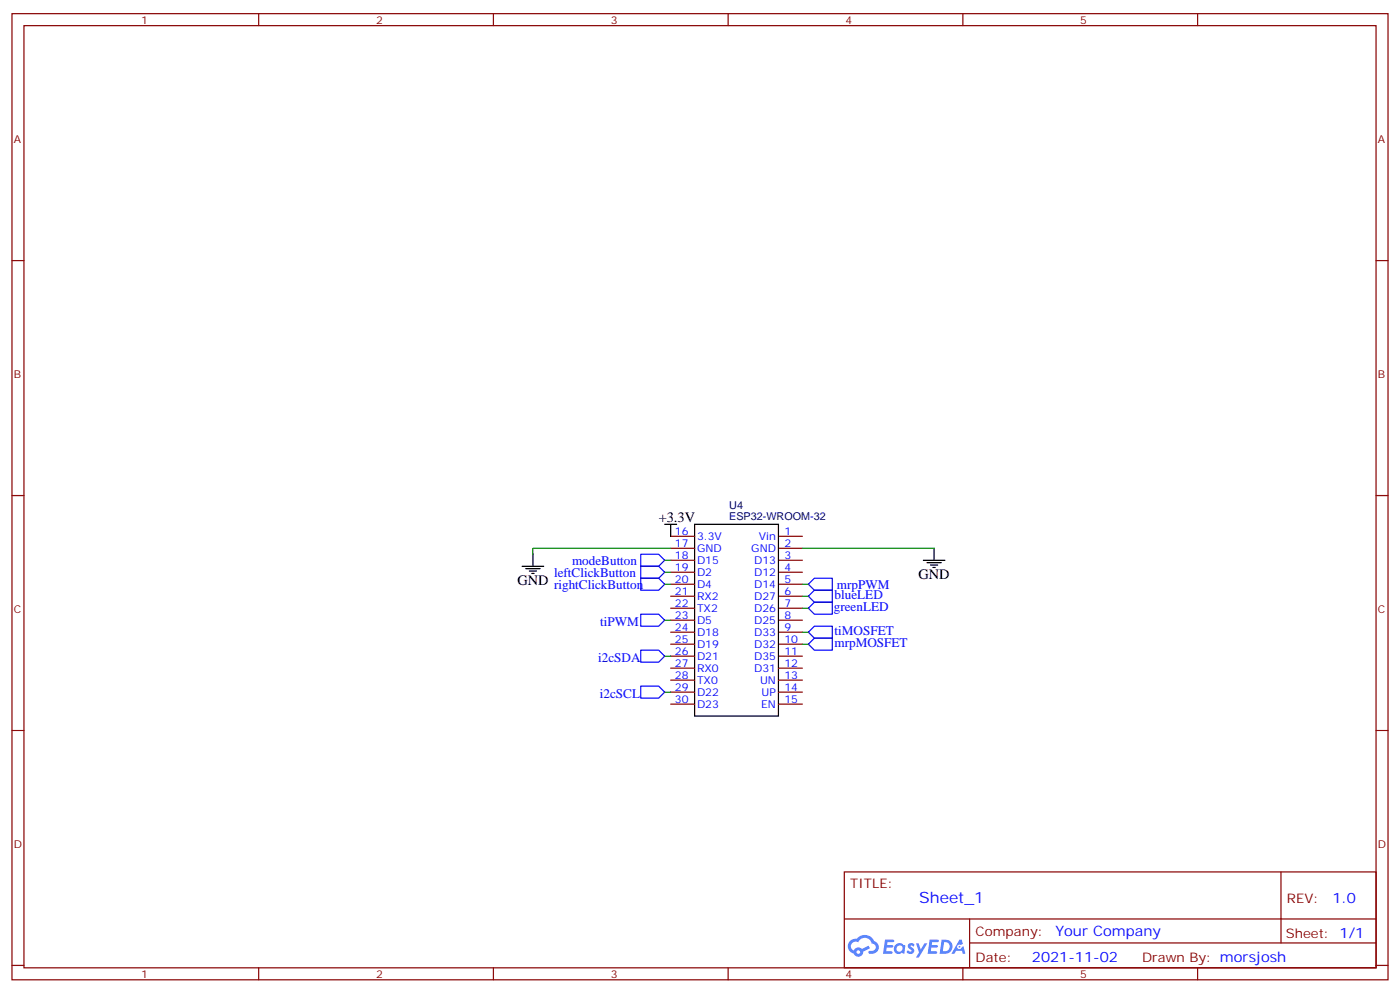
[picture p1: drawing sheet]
<svg xmlns="http://www.w3.org/2000/svg" width="412mm" height="292mm" viewBox="0 0 412 292" stroke-linecap="round" stroke-linejoin="round" font-family="sans-serif">
<g fill="none" stroke="#870000" stroke-width=".35">
<path d="M3.5 4h405.4v284.4h-405.4zM7.1 7.5h398.2v277.3h-398.2zM76.2 4v3.5M145.3 4v3.5M214.5 4v3.5M283.6 4v3.5M352.8 4v3.5M3.5 76.7h3.6M405.3 76.7h3.6M3.5 145.8h3.6M405.3 145.8h3.6M3.5 215h3.6"/>
<path d="M405.3 215h3.6M248.7 256.6h156.6v28.2h-156.6zM377.3 256.6v20.9M248.7 270.5h156.5M285.6 277.5h119.6M285.6 270.5v14.1M3.5 284.1h3.6M76.2 284.8v3.6M145.3 284.8v3.6M214.5 284.8v3.6M283.6 284.8v3.6M352.8 284.8v3.6"/>
<path d="M405.3 284.1h3.6"/>
</g>
<g fill="#5487ff">
<path d="M267.7 277.8a1.22 1.22 0 0 1 1.7 .3l-.4 .5a.47 .47 0 0 0-.3-.4 .47 .47 0 0 0-.5 .2l.1 .2a1.14 1.14 0 0 1 .8 1.8 1.14 1.14 0 0 1-1.9 0l-.2-.2 .5-.5 .7 .4a.29 .29 0 0 0 .3-.3 .29 .29 0 0 0-.2-.3 1.04 1.04 0 0 1-.6-1.7z"/>
<path d="M260.7 276.5h2.4l.3 .2-.2 .5-1.8 .1-.1 .8h1.5l.3 .4-.3 .4h-1.6l-.2 1.1h1.7l.2 .3-.2 .3-2.6 .1z"/>
<path d="M273.8 276.5h2.4l.3 .2-.1 .5-1.8 .1-.2 .8h1.6l.3 .4-.4 .4h-1.6l-.1 1.1h1.7l.2 .3-.2 .3-2.6 .1z"/>
<path d="M282.6 276.5h.7l.3 1.3-.6 .3a.69 .69 0 0 0-1 .3 .69 .69 0 0 0 .4 1 .69 .69 0 0 0 .9-.7l.5-.2 .6 2.2h-.8l-.2-.9h-1.8l-.5 .9h-.8z"/>
<path d="M269.8 277.6h.8l.6 1.8 1.1-1.8h.9l-2.6 4.2h-.8l.9-1.5z"/>
<path d="M277.4 276.5l-.6 4.2h1.3a2.11 2.11 0 0 0 2.5-2.1 2.11 2.11 0 0 0-2.5-2.1zM278.1 277.3a1.39 1.39 0 0 1 1.7 1.4 1.39 1.39 0 0 1-1.8 1.3h-.3z"/>
<path d="M263.7 278.2a1.54 1.54 0 0 0-.1 2.1 1.54 1.54 0 0 0 2.2 .1l.6 .3 .3-2.3-.2-.3h-.4a1.49 1.49 0 0 0-2.4 .1zM264 279.2a.94 .94 0 0 1 1.8 0 .94 .94 0 0 1-1.8 0z"/>
<path d="M250.4 276.9a2.18 2.18 0 0 0 1.1 3.7 1.44 1.44 0 0 0 1.6 .9 1.44 1.44 0 0 0 1.2-1.4l2-1-.5-.8-1.9 1a1.47 1.47 0 0 0-2.4 .4 1.39 1.39 0 0 1-.7-1.9 1.39 1.39 0 0 1 2-.5 2.12 2.12 0 0 1 2.2-1.3 2.12 2.12 0 0 1 1.9 1.7 1.14 1.14 0 0 1 1.1 1.4 1.14 1.14 0 0 1-1.7 .7 .43 .43 0 0 0-.5 .4 .43 .43 0 0 0 .4 .5 1.98 1.98 0 0 0 2.5-1.2 1.98 1.98 0 0 0-1.2-2.6 3.1 3.1 0 0 0-5.3-.6l-.9 .1zM252.3 280.2a.55 .55 0 0 1 1.1 0 .55 .55 0 0 1-1.1 0z"/>
<circle cx="282.6" cy="278.6" r=".26"/>
</g>
<g fill="none" stroke="#870000" stroke-width=".35">
<path d="M197.6 157.8h7M229.3 157.8h7.1M197.6 161.4h7M197.6 164.9h7M197.6 168.4h7M197.6 171.9h7M197.6 175.5h7M197.6 179h7M229.3 161.4h7.1M229.3 164.9h7.1M229.3 168.4h7.1M229.3 171.9h7.1"/>
<path d="M229.3 175.5h7.1M229.3 179h7.1M197.6 182.5h7M197.6 186.1h7M197.6 189.6h7M197.6 193.1h7M197.6 196.6h7M229.3 182.5h7.1M229.3 186.1h7.1M229.3 189.6h7.1M229.3 193.1h7.1M229.3 196.6h7.1"/>
<path d="M197.6 200.2h7M197.6 203.7h7M197.6 207.2h7M229.3 200.2h7.1M229.3 203.7h7.1M229.3 207.2h7.1"/>
</g>
<g fill="none" stroke="#000" stroke-width=".35">
<path d="M195.8 154.3h3.5M197.6 154.3v3.5M204.6 154.3h24.7v56.4h-24.7zM153.8 166.7h6.4M154.9 167.4h4.2M155.9 168.1h2.1M156.6 168.8h.7M157 163.1v3.6M272 164.9h6.3M273 165.6h4.3M274.1 166.3h2.1M274.8 167h.7"/>
<path d="M275.2 161.4v3.5"/>
</g>
<path d="M188.7 163.1h5.3l1.8 1.8-1.8 1.8h-5.3zM188.7 166.7h5.3l1.8 1.7-1.8 1.8h-5.3zM188.7 170.2h5.3l1.8 1.7-1.8 1.8h-5.3zM238.1 179l1.8-1.8h5.3v3.6h-5.3zM238.1 175.5l1.8-1.8h5.3v3.5h-5.3zM239.9 170.2h5.3v3.5h-5.3l-1.8-1.8zM188.7 180.8h5.3l1.8 1.7-1.8 1.8h-5.3zM188.7 191.3h5.3l1.8 1.8-1.8 1.8h-5.3zM238.1 186.1l1.8-1.8h5.3v3.5h-5.3zM239.9 187.8h5.3v3.5h-5.3l-1.8-1.7zM188.7 201.9h5.3l1.8 1.8-1.8 1.8h-5.3z" fill="none" stroke="#00f" stroke-width=".35"/>
<g fill="none" stroke="#008700" stroke-width=".35">
<path d="M195.8 171.9h1.8M195.8 168.4h1.8M195.8 164.9h1.8M197.6 161.4h-40.6v1.7M236.4 171.9h1.7M236.4 161.4h38.8M236.4 175.5h1.7M236.4 179h1.7M195.8 182.5h1.8M195.8 193.1h1.8M236.4 186.1h1.7M236.4 189.6h1.7"/>
<path d="M195.8 203.7h1.8"/>
</g>
<text font-size="4.6" fill="#00f" x="270.8" y="265.6">Sheet_1</text>
<g font-size="4.2">
<text x="194" y="153.6">+3.3V</text>
<text x="152.4" y="172.3">GND rightClickButton</text>
<text x="270.6" y="170.5">GND</text>
</g>
<g font-size="4.2" fill="#00f">
<text x="392.5" y="265.9">1.0</text>
<text x="310.9" y="275.4">Your Company</text>
<text x="304" y="283.2">2021-11-02</text>
</g>
<g font-size="3.9" fill="#00f">
<text x="168.5" y="166.2">modeButton</text>
<text x="163.2" y="169.7">leftClickButton</text>
<text x="246.5" y="173.2">mrpPWM</text>
<text x="245.6" y="179.8">greenLED</text>
<text x="245.8" y="176.3">blueLED</text>
<text x="176.8" y="184.3">tiPWM</text>
<text x="245.8" y="190.3">mrpMOSFET</text>
<text x="245.8" y="186.8">tiMOSFET</text>
<text x="176.2" y="194.8">i2cSDA</text>
<text x="176.7" y="205.4">i2cSCL</text>
</g>
<g font-size="3.9" fill="#800">
<text x="250.5" y="261.2">TITLE:</text>
<text x="379.1" y="265.9">REV:</text>
<text x="287.4" y="275.4">Company:</text>
<text x="378.7" y="276">Sheet: 1/1</text>
<text x="287.4" y="283.1">Date:</text>
<text x="336.4" y="283.2">Drawn By: morsjosh</text>
</g>
<g font-size="3.2" fill="#800">
<text x="41.6" y="7">1</text>
<text x="110.8" y="7">2</text>
<text x="179.9" y="7">3</text>
<text x="249.1" y="7">4</text>
<text x="318.2" y="7">5</text>
<text x="4.1" y="42.1">A</text>
<text x="405.9" y="42.1">A</text>
<text x="4.1" y="111.3">B</text>
<text x="405.9" y="111.3">B</text>
<text x="4.1" y="180.4">C</text>
<text x="405.9" y="180.4">C</text>
<text x="4.1" y="249.6">D</text>
<text x="405.9" y="249.6">D</text>
<text x="41.6" y="287.8">1</text>
<text x="110.8" y="287.8">2</text>
<text x="179.9" y="287.8">3</text>
<text x="249.1" y="287.8">4</text>
<text x="318.2" y="287.8">5</text>
</g>
<g font-size="3.2" fill="#000080">
<text x="214.8" y="149.8">U4</text>
<text x="214.8" y="153">ESP32-WROOM-32</text>
</g>
<g font-size="3.2" fill="#00f">
<text x="198.8" y="157.5">16</text>
<text x="198.8" y="161">17</text>
<text x="205.3" y="158.9">3.3V</text>
<text x="223.6" y="158.9">Vin</text>
<text x="231.1" y="157.5">1</text>
<text x="231.1" y="161">2</text>
<text x="198.8" y="164.5">18</text>
<text x="205.3" y="162.4">GND</text>
<text x="205.3" y="165.9">D15</text>
<text x="221.3" y="162.4">GND</text>
<text x="222.1" y="165.9">D13</text>
<text x="231.1" y="164.5">3</text>
<text x="198.8" y="168.1">19</text>
<text x="198.8" y="171.6">20</text>
<text x="205.3" y="169.5">D2</text>
<text x="205.3" y="173">D4</text>
<text x="222.1" y="169.5">D12</text>
<text x="222.1" y="173">D14</text>
<text x="231.1" y="168.1">4</text>
<text x="231.1" y="171.6">5</text>
<text x="198.8" y="175.1">21</text>
<text x="198.8" y="178.6">22</text>
<text x="205.3" y="176.5">RX2</text>
<text x="222.1" y="176.5">D27</text>
<text x="231.1" y="175.1">6</text>
<text x="231.1" y="178.6">7</text>
<text x="198.8" y="182.2">23</text>
<text x="198.8" y="185.7">24</text>
<text x="205.3" y="180.1">TX2</text>
<text x="205.3" y="183.6">D5</text>
<text x="222.1" y="180.1">D26</text>
<text x="222.1" y="183.6">D25</text>
<text x="231.1" y="182.2">8</text>
<text x="231.1" y="185.7">9</text>
<text x="198.8" y="189.2">25</text>
<text x="205.3" y="187.1">D18</text>
<text x="205.3" y="190.6">D19</text>
<text x="222.1" y="187.1">D33</text>
<text x="222.1" y="190.6">D32</text>
<text x="231.1" y="189.2">10</text>
<text x="198.8" y="192.8">26</text>
<text x="198.8" y="196.3">27</text>
<text x="205.3" y="194.2">D21</text>
<text x="205.3" y="197.7">RX0</text>
<text x="222.1" y="194.2">D35</text>
<text x="222.1" y="197.7">D31</text>
<text x="231.1" y="192.8">11</text>
<text x="231.1" y="196.3">12</text>
<text x="198.8" y="199.8">28</text>
<text x="198.8" y="203.3">29</text>
<text x="205.3" y="201.2">TX0</text>
<text x="223.9" y="201.2">UN</text>
<text x="231.1" y="199.8">13</text>
<text x="231.1" y="203.3">14</text>
<text x="198.8" y="206.9">30</text>
<text x="205.3" y="204.8">D22</text>
<text x="205.3" y="208.3">D23</text>
<text x="224.2" y="208.3">EN</text>
<text x="224.4" y="204.8">UP</text>
<text x="231.1" y="206.9">15</text>
</g>
</svg>
